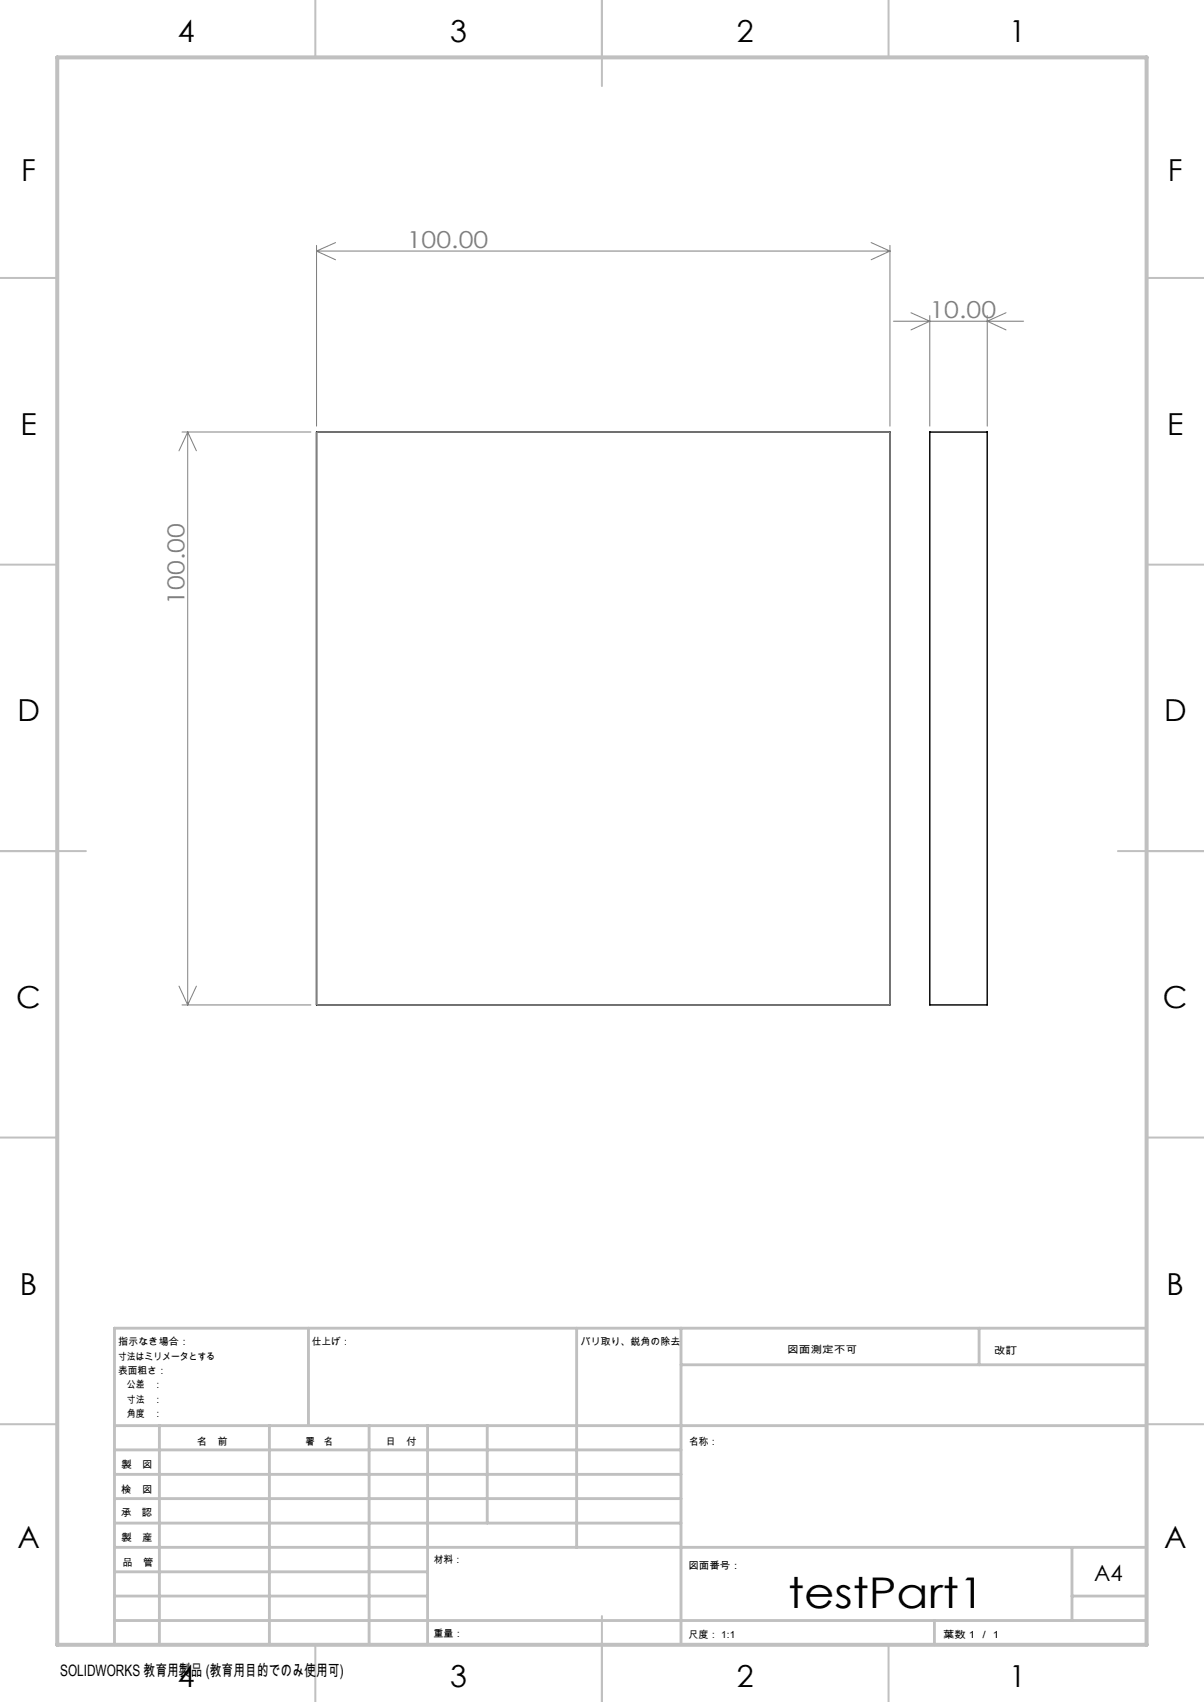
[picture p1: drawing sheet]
<svg xmlns="http://www.w3.org/2000/svg" width="210mm" height="297mm" viewBox="0 0 210 297" stroke-linecap="round" stroke-linejoin="round" font-family="sans-serif">
<path d="M55.2 75.4h100v100h-100zM162.2 75.4h10v100h-10z" fill="none" stroke="#000" stroke-width=".25"/>
<path d="M55.2 75.4h100v100h-100z" fill="none" stroke="#808080" stroke-width=".25"/>
<g fill="none" stroke="#808080" stroke-width=".18">
<path d="M55.2 42.8v31.6M55.2 43.8h100M55.2 43.8l3.3 1.5M58.5 42.3l-3.3 1.5M151.9 42.3l3.3 1.5M155.2 42.8v31.6M155.2 43.8l-3.3 1.5M155.8 56.1h22.7M158.9 54.6l3.3 1.5-3.3 1.5M162.2 55.1v19.3M172.2 55.1v19.3M175.5 54.6l-3.3 1.5 3.3 1.5"/>
<path d="M31.7 75.4h22.5M32.7 75.4v100M32.7 75.4l1.6 3.3M32.7 75.4l-1.5 3.3M31.2 172.1l1.5 3.3M31.7 175.4h22.5M34.3 172.1l-1.6 3.3"/>
</g>
<g fill="none" stroke="#c0c0c0" stroke-width=".35">
<path d="M55 0v10M105 0v15M155 0v10M0 48.5h10M200 48.5h10M0 98.5h10M200 98.5h10M0 148.5h15M195 148.5h15M0 198.5h10M200 198.5h10M0 248.5h10"/>
<path d="M200 248.5h10M55 287v10M105 282v15M155 287v10"/>
</g>
<g fill="none" stroke="#c0c0c0" stroke-width=".5">
<path d="M53.8 231.8v17M100.6 231.8v38.2M118.8 231.8v55.2M118.8 238.2h81.2M170.8 231.8v6.4M200 231.8h-180v55.2M20 248.8h180M20 257.3h98.8M20 253h98.8M27.8 248.8v38.2M47 248.8v38.2M64.4 248.8v38.2"/>
<path d="M74.6 248.8v38.2M85 248.8v17M20 265.8h98.8M20 261.5h98.8M20 278.5h54.6M20 274.3h54.6M20 270h180M187 278.5h13M187 270v12.8M20 282.8h180M163 282.8v4.2"/>
</g>
<path d="M10 10h190v277h-190z" fill="none" stroke="#c0c0c0" stroke-width=".7"/>
<text font-size="7.4" x="137.5" y="280.5">testPart1</text>
<g font-size="5.3">
<text x="31" y="7.4">4</text>
<text x="78.5" y="7.4">3</text>
<text x="128.5" y="7.4">2</text>
<text x="176" y="7.4">1</text>
<text x="3.7" y="31.7">F</text>
<text x="203.7" y="31.7">F</text>
<text x="3.6" y="75.9">E</text>
<text x="203.6" y="75.9">E</text>
<text x="3" y="125.9">D</text>
<text x="203" y="125.9">D</text>
<text x="2.8" y="175.9">C</text>
<text x="202.8" y="175.9">C</text>
<text x="3.5" y="225.9">B</text>
<text x="203.5" y="225.9">B</text>
<text x="3" y="270.2">A</text>
<text x="203" y="270.2">A</text>
<text x="31" y="294.4">4</text>
<text x="78.5" y="294.4">3</text>
<text x="128.5" y="294.4">2</text>
<text x="176" y="294.4">1</text>
</g>
<g font-size="4.1" fill="#808080">
<text x="70.9" y="43.2">100.00</text>
<text x="162.1" y="55.5">10.00</text>
<text x="32.2" y="105.5" transform="rotate(-90 32.2 105.5)">100.00</text>
</g>
<text font-size="3.9" x="190.9" y="275.8">A4</text>
<text font-size="2.7" x="10.5" y="292.4">SOLIDWORKS 教育用製品 (教育用目的でのみ使用可)</text>
<g font-size="1.7">
<text x="20.6" y="234.8">指示なき場合：</text>
<text x="20.6" y="237.3">寸法はミリメータとする</text>
<text x="20.6" y="239.8">表面粗さ：</text>
<text x="54.4" y="234.8">仕上げ：</text>
<text x="101.3" y="234.7">バリ取り、鋭角の除去</text>
<text x="137.3" y="236.2">図面測定不可</text>
<text x="173.3" y="236.4">改訂</text>
<text x="20.6" y="242.3">公差　：</text>
<text x="20.6" y="244.8">寸法　：</text>
<text x="20.6" y="247.3">角度　：</text>
<text x="21.2" y="256.2">製　図</text>
<text x="34.3" y="252.2">名　前</text>
<text x="50" y="252.1">署　名</text>
<text x="67.2" y="252.1">日　付</text>
<text x="120.2" y="252.1">名称：</text>
<text x="21.2" y="260.5">検　図</text>
<text x="21.1" y="264.6">承　認</text>
<text x="21.2" y="268.9">製　産</text>
<text x="21.3" y="273.3">品　管</text>
<text x="75.6" y="272.7">材料：</text>
<text x="120.1" y="273.8">図面番号：</text>
<text x="75.6" y="285.7">重量：</text>
<text x="120.1" y="285.8">尺度： 1:1</text>
<text x="164.5" y="285.8">葉数 1 ／ 1</text>
</g>
</svg>
